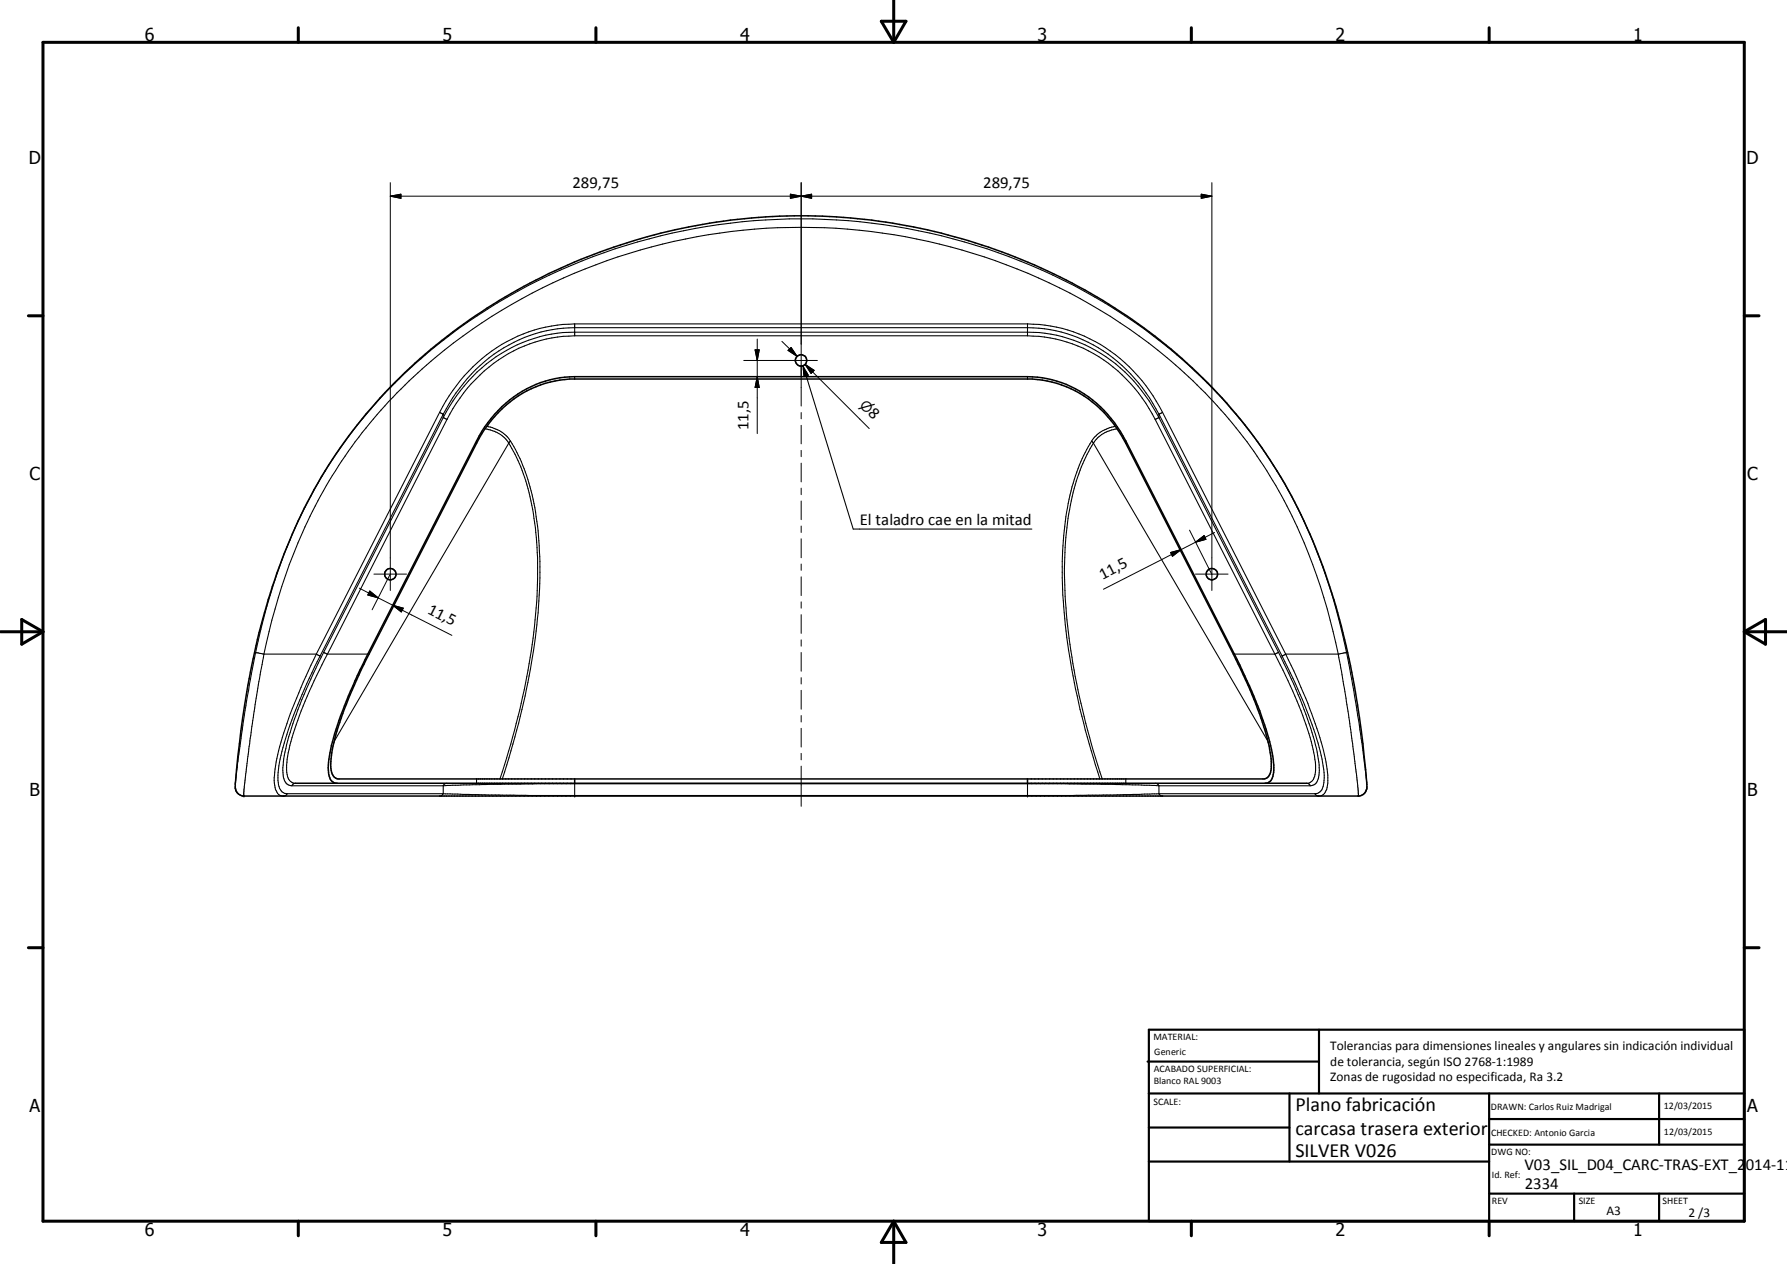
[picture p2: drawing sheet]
<svg xmlns="http://www.w3.org/2000/svg" width="420mm" height="297mm" viewBox="0 0 420 297" stroke-linecap="round" stroke-linejoin="round" font-family="sans-serif">
<g fill="none" stroke="#000" stroke-width=".35">
<path d="M92.8 89.9a136 136 0 0 1 192.3 1.2 118.7 118.7 0 0 1 28.5 49.8 200.6 200.6 0 0 1 7.7 44.6 2.21 2.21 0 0 1-1.7 1.6h-262.5a2.15 2.15 0 0 1-1.8-1.8 188.6 188.6 0 0 1 11.5-55.3 115.1 115.1 0 0 1 26-40.1zM117.1 97a25 25 0 0 1 16.8-7.9h108.8a26 26 0 0 1 21.4 13.9l25.9 50.7a102.2 102.2 0 0 1 8.2 20.8 15.1 15.1 0 0 1 .4 7.4l-.5 .8-.8 .3h-217.9a2.26 2.26 0 0 1-1.6-2.4 29.3 29.3 0 0 1 2.4-11.8l2.1-5.6 3.8-8.3 25.9-50.7a27.5 27.5 0 0 1 5.1-7.2zM69.5 184.1h237.7M78.9 184.1a2.46 2.46 0 0 1-1.7-2.6 33.5 33.5 0 0 1 2.5-12.2l2.7-6.9 3.4-7.4 26.2-51.4a26.3 26.3 0 0 1 23.1-15.1h106.5a26.4 26.4 0 0 1 23.1 15.1l26.8 52.7a92.8 92.8 0 0 1 7.6 20.6 10.7 10.7 0 0 1 .1 5.9l-.2 .3a1.72 1.72 0 0 1-1.2 1M135.1 183v1.1M241.6 183v1.1"/>
<circle cx="188.3" cy="84.7" r="1.35"/>
<circle cx="91.8" cy="134.9" r="1.33"/>
<circle cx="284.9" cy="134.9" r="1.34"/>
</g>
<g fill="none" stroke="#000" stroke-width=".25">
<path d="M135.1 76.1v2.8M135.1 76.1a35.7 35.7 0 0 0-30.3 18.2l-1.4 2.6M135.1 76.1h106.5M135.1 78.9h106.5M135.1 78.9a32.9 32.9 0 0 0-26.1 13.5 37.2 37.2 0 0 0-3.9 6.2M241.6 76.1v2.8M241.6 76.1a35.5 35.5 0 0 1 29.5 16.9l2.2 3.9M241.6 78.9a33.3 33.3 0 0 1 26.1 13.5l1.7 2.3 2.2 3.9M103.4 96.9l.8 .4M103.4 96.9l-29 56.8M104.2 97.3l-28.9 56.9M104.2 97.3a36.9 36.9 0 0 1 21.7-18.9l5.2-1.1 4-.3h106.5a34.6 34.6 0 0 1 28.7 16.5l2.2 3.8"/>
<path d="M104.2 98.1a35.9 35.9 0 0 1 25.4-19.6l2.8-.4h2.7h106.5a34.6 34.6 0 0 1 28.6 16.1l2.3 3.9M104.2 98.1l.9 .5M104.2 98.1l-28.1 55.2M104.2 97.3v.8M105.1 98.6l-28.1 55.1M135.1 88.5v.6M188.8 86l1.2 2.2-1 .3zM188.8 86l.1 .2M188.8 86l.1 .1M188.8 86v.2M188.9 86.7l.1 1.8 1-.3-.5-.9M189.1 86.9l11.5 37.4h42"/>
<path d="M241.6 88.5v.6M271.6 98.6l28.2 55.1M272.5 97.3h.1M272.5 97.3l28.9 56.9M272.5 98.1l28.1 55.2M272.5 98.1l-.9 .5M272.5 97.3v.8M273.3 96.9l-.8 .4M273.3 96.9l29 56.8M112 103.6v.6M114 100.8h.5a7.7 7.7 0 0 1 5.1 3.3M114.4 100.2a7.8 7.8 0 0 1 5.6 3.5"/>
<path d="M119.6 104.1a47.6 47.6 0 0 1 6.4 21 121 121 0 0 1-2.7 37 205.7 205.7 0 0 1-5.8 20.9M119.6 104.1l-41 70.1M120 103.7a47 47 0 0 1 6.4 20 121.8 121.8 0 0 1-2.6 38.3 204.1 204.1 0 0 1-5.7 21M120 103.7l-.4 .4M256.7 103.7l.4 .4M256.7 103.7a50.2 50.2 0 0 0-6.6 22.2 132.7 132.7 0 0 0 4.3 42.4l1.7 6.5 2.5 8.2M257.1 104.1a45.8 45.8 0 0 0-6 17.7 116.9 116.9 0 0 0 1.7 37.2l.3 1.6a198.4 198.4 0 0 0 6.1 22.4M257.1 104.1l41 70.1M262.3 100.2a7.9 7.9 0 0 0-5.6 3.5M262.7 100.8h-.5a7.4 7.4 0 0 0-5.1 3.3M264.7 103.6v.6M60.1 153.3l1.9 .4"/>
<path d="M60.1 153.3a127.6 127.6 0 0 1 18.6-46.1 124.4 124.4 0 0 1 55.6-44.8 138.4 138.4 0 0 1 141.3 20.1 116.6 116.6 0 0 1 37.6 57.4l2.2 8 1.2 5.4M60.1 153.3a373.1 373.1 0 0 0-4.7 30.6M62 153.7h12.4M62 153.7a129.3 129.3 0 0 1 16.1-41.9 119.7 119.7 0 0 1 49.4-44.2 136.3 136.3 0 0 1 146.9 16.4 113.6 113.6 0 0 1 36.9 56.5l2.1 7.9 1.3 5.3M62 153.7l-2.8 17-1.8 14.1v2.3M74.4 153.7a115.4 115.4 0 0 0-9.3 24.5 18 18 0 0 0-.3 7.3 1.74 1.74 0 0 0 2.5 1.4l.2-.4M74.4 153.7l.9 .5M75.3 154.2a105.8 105.8 0 0 0-9.4 24.2 13.5 13.5 0 0 0-.2 6.9l.6 .8 .6 .3 .6 .1M76.1 153.3l.9 .4M76.1 153.3a117 117 0 0 0-7.6 17.8l-1.1 3.9a18.5 18.5 0 0 0-.7 8 1.96 1.96 0 0 0 1.9 1.7M77 153.7a93.2 93.2 0 0 0-9.2 23.2 10.7 10.7 0 0 0-.1 5.9l.6 .8 .6 .4 .6 .1h-.4l-.5 .6M77 153.7h9.5"/>
<path d="M290.2 153.7h9.6M299.8 153.7a91.4 91.4 0 0 1 9.3 24 9 9 0 0 1-.3 5.4l-.2 .3a1.52 1.52 0 0 1-1.4 .7h.4l.4 .6M300.6 153.3a104.9 104.9 0 0 1 9.1 23.4 13.2 13.2 0 0 1 .1 6.7l-.6 .8-1.2 .5M300.6 153.3l-.8 .4M301.4 154.2a109 109 0 0 1 9.4 24.2 11.8 11.8 0 0 1 0 7.2 2.03 2.03 0 0 1-1.7 .9M302.3 153.7l-.9 .5M302.3 153.7a110.4 110.4 0 0 1 9.5 25.4l.2 1.6a8.2 8.2 0 0 1-.6 5.7 1.4 1.4 0 0 1-2.3 .1M302.3 153.7h12.4M314.7 153.7l2.9 17.7 1.6 13.1 .1 2.6M316.6 153.3l-1.9 .4M316.6 153.3l2.8 16 1.9 14.6M57.4 187.1h.1"/>
<path d="M67.5 186.5h36.7M68.6 184.7h35.6M104.2 186.5l-.4 .5-.4 .1M104.2 186.5l20.3 .4h127.8l20.2-.4M104.2 184.7l21.9-.5h124.5l21.9 .5M104.2 184.7v1.8M105.1 184.1a.87 .87 0 0 0-.9 .6M112 183v1.1M135.1 187.1h.1M135.1 184.1v3M241.6 187.1h.1M241.6 184.1v3"/>
<path d="M264.7 183v1.1M271.6 184.1h.4l.5 .6M272.5 186.5l.4 .5 .4 .1M272.5 186.5h36.6M272.5 184.7h35.5M272.5 184.7v1.8"/>
</g>
<g fill="none" stroke="#000" stroke-width=".71">
<path d="M10.1 9.9h400v277.1h-400zM70.1 6.5v3.4M140.1 6.5v3.4M207.2 5h5.8l-2.9 4.9zM210.1 0v9.9M280.1 6.5v3.4M350.1 6.5v3.4M6.7 74.2h3.4M410.1 74.2h3.5M.1 148.5h10M5.1 145.6l5 2.9-5 2.9zM410.1 148.5h10"/>
<path d="M410.1 148.5l5-2.9v5.8zM6.7 222.7h3.4M410.1 222.7h3.5M70.1 287v3.4M140.1 287v3.4M210.1 287v10M210.1 287l2.9 5h-5.8zM280.1 287v3.4M350.1 287v3.4"/>
</g>
<g fill="none" stroke="#000" stroke-width=".51">
<path d="M269.8 249.5h40.3M270.1 242h140v45h-140zM270.1 257h140M303.2 257v16M310.1 242v15M350.1 257v30M390.1 257v12M270.1 265h33.1M270.1 273h80M350.1 269h60M350.1 263h60M350.1 280.5h60"/>
<path d="M370.1 280.5v6.5M390.1 280.5v6.5"/>
</g>
<g fill="none" stroke="#000" stroke-width=".24">
<path d="M91.8 46.1l2.5-.5v1zM91.8 42.9v95.9M91.8 46.1h193.1M185.8 45.6l2.6 .5-2.6 .5zM188.4 46.1l2.4-.5v1zM188.4 42.9v52.5M282.4 45.6l2.5 .5-2.5 .5zM284.9 42.9v95.9M178 79.7v22.2M174.9 84.7h17.3M177.5 82.2h1l-.5 2.5zM178 88.5l.5 2.6h-1z"/>
<path d="M183.8 80.2l3.6 3.5M185.3 82.3l.7-.6 1.4 2zM188.4 96.9v1.5M188.4 99.9v4.4M189.3 85.6l2.1 1.4-.7 .8zM189.3 85.6l1.7 1.8M189.3 85.6l15.1 15.1M188.4 105.8v1.5M188.4 108.8v4.4M188.4 114.7v1.5M188.4 117.7v4.4M84.5 138.2l4.4 2.3"/>
<path d="M86.9 138.9l2 1.6-2.4-.7zM87.9 134.9h7.7M91.6 135.1l-4.1 8.2M188.4 123.6v1.5M188.4 126.6v4.5M188.4 132.5v1.5M188.4 135.6v4.4M275.2 129.8l2.5-.6-2 1.5zM277.7 129.2l-18.3 9.3M279.7 124.6l5.1 10.1M281.1 127.4l2-1.5 .4 .8zM281.1 127.4l-3.4 1.8"/>
<path d="M281.1 134.9h7.6M285.6 125.1l-4.5 2.3M88.9 140.5l3.5 1.7M92.4 142.2l2.4 .7-.5 .9zM92.4 142.2l13.8 7.1M188.4 141.4v1.5M188.4 144.4v4.4M188.4 150.4v1.4M188.4 153.3v4.4M188.4 159.3v1.4M188.4 162.2v4.5M188.4 168.1v1.6"/>
<path d="M188.4 171.2v4.4M188.4 177v1.6M188.4 180v9.5"/>
</g>
<g fill="#000">
<path d="M91.8 46.1l2.5-.5v1zM185.8 45.6l2.6 .5-2.6 .5zM188.4 46.1l2.4-.5v1zM282.4 45.6l2.5 .5-2.5 .5zM177.5 82.2h1l-.5 2.5zM178 88.5l.5 2.6h-1zM185.3 82.3l.7-.6 1.4 2zM188.8 86l1.2 2.2-1 .3zM189.3 85.6l2.1 1.4-.7 .8zM86.9 138.9l2 1.6-2.4-.7zM275.2 129.8l2.5-.6-2 1.5zM281.1 127.4l2-1.5 .4 .8z"/>
<path d="M92.4 142.2l2.4 .7-.5 .9z"/>
</g>
<g font-size="4.7">
<text x="304.6" y="261.2">Plano fabricación</text>
<text x="304.6" y="266.6">carcasa trasera exterior</text>
<text x="304.6" y="272">SILVER V026</text>
</g>
<g font-size="4.2">
<text x="34" y="9.6">6</text>
<text x="104" y="9.6">5</text>
<text x="174" y="9.6">4</text>
<text x="244" y="9.6">3</text>
<text x="314" y="9.6">2</text>
<text x="384" y="9.6">1</text>
<text x="6.8" y="38.7">D</text>
<text x="410.6" y="38.7">D</text>
<text x="7" y="112.9">C</text>
<text x="410.8" y="112.9">C</text>
<text x="7" y="187.1">B</text>
<text x="410.8" y="187.1">B</text>
<text x="7" y="261.4">A</text>
<text x="410.8" y="261.4">A</text>
<text x="34" y="290.4">6</text>
<text x="104" y="290.4">5</text>
<text x="174" y="290.4">4</text>
<text x="244" y="290.4">3</text>
<text x="314" y="290.4">2</text>
<text x="384" y="290.4">1</text>
</g>
<g font-size="3.9">
<text x="134.6" y="44.1">289,75</text>
<text x="231.2" y="44.1">289,75</text>
<text x="176" y="101.1" transform="rotate(-90 176 101.1)">11,5</text>
<text x="204" y="97.2" transform="rotate(45 204 97.2)">8</text>
<text x="202.2" y="123.3">El taladro cae en la mitad</text>
<text x="259.2" y="136.3" transform="rotate(-27 259.2 136.3)">11,5</text>
<text x="100.3" y="144" transform="rotate(27 100.3 144)">11,5</text>
<text x="358.5" y="275">V03_SIL_D04_CARC-TRAS-EXT_2014-11</text>
<text x="358.5" y="279.4">2334</text>
</g>
<text font-size="3.3" x="202" y="95.3" transform="rotate(45 202 95.3)">⌀</text>
<g font-size="3.1">
<text x="312.7" y="246.8">Tolerancias para dimensiones lineales y angulares sin indicación individual</text>
<text x="312.7" y="250.4">de tolerancia, según ISO 2768-1:1989</text>
<text x="312.7" y="254">Zonas de rugosidad no especificada, Ra 3.2</text>
<text x="377.7" y="285.6">A3</text>
<text x="397" y="285.9">2 /3</text>
</g>
<g font-size="2.4">
<text x="271.2" y="244.4">MATERIAL:</text>
<text x="271.3" y="252">ACABADO SUPERFICIAL:</text>
<text x="271.4" y="247.9">Generic</text>
<text x="271.3" y="254.6">Blanco RAL 9003</text>
<text x="271.2" y="259.7">SCALE:</text>
<text x="350.6" y="260.8">DRAWN: Carlos Ruiz Madrigal</text>
<text x="391.2" y="260.6">12/03/2015</text>
<text x="350.6" y="267">CHECKED: Antonio Garcia</text>
<text x="391.2" y="266.7">12/03/2015</text>
<text x="350.6" y="271.4">DWG NO:</text>
<text x="350.8" y="276.9">Id. Ref:</text>
<text x="350.8" y="282.8">REV</text>
<text x="371.2" y="282.9">SIZE</text>
<text x="390.9" y="282.9">SHEET</text>
</g>
</svg>
